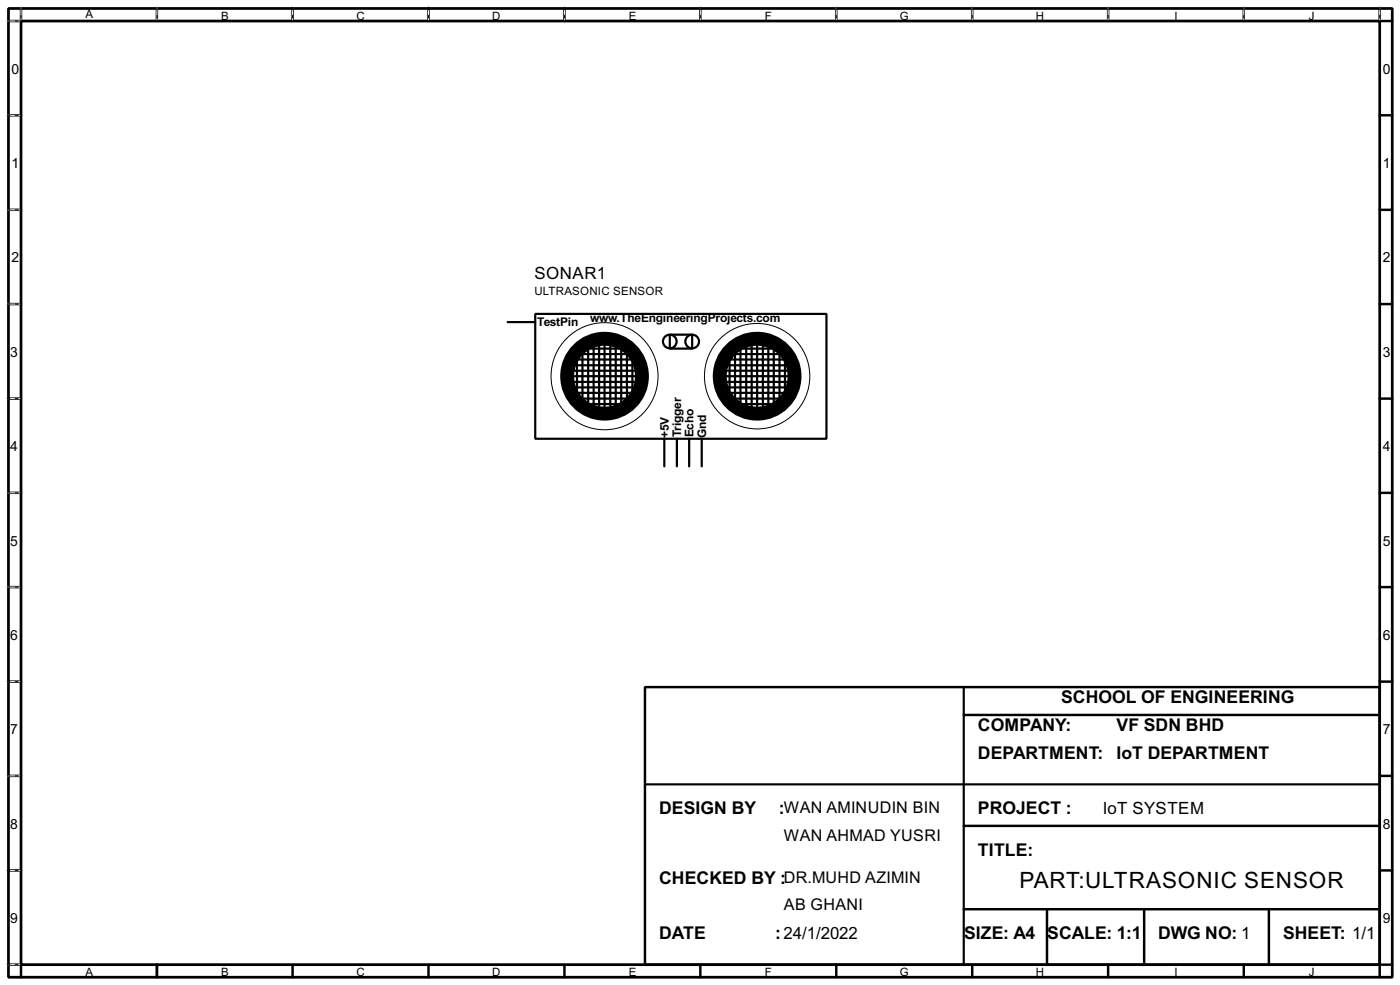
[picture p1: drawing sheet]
<svg xmlns="http://www.w3.org/2000/svg" width="256mm" height="180mm" viewBox="0 0 256 180" stroke-linecap="round" stroke-linejoin="round" font-family="sans-serif">
<path d="M1.6 1.6h253.5v177.3h-253.5zM3.9 3.9h248.9v172.7h-248.9z" fill="none" stroke="#000" stroke-width=".5"/>
<g fill="none" stroke="#000" stroke-width=".45">
<path d="M3.9 1.6v2.3h-2.3M28.8 1.6v2.3M53.6 1.6v2.3M78.5 1.6v2.3M103.4 1.6v2.3M128.3 1.6v2.3M153.2 1.6v2.3M178.1 1.6v2.3M203 1.6v2.3M227.9 1.6v2.3M252.8 1.6v2.3h2.3M1.6 21.1h2.3"/>
<path d="M1.6 38.4h2.3M252.8 21.1h2.3M252.8 38.4h2.3M1.6 55.7h2.3M252.8 55.7h2.3M1.6 73h2.3M252.8 73h2.3M1.6 90.2h2.3M252.8 90.2h2.3M1.6 107.5h2.3M252.8 107.5h2.3M1.6 124.8h2.3"/>
<path d="M118.2 125.8h134.6v50.8h-134.6zM176.6 130.9h76.2M252.8 124.8h2.3M1.6 142h2.3M1.6 159.3h2.3M176.6 151.2h76.2M252.8 142h2.3M252.8 159.3h2.3M1.6 176.6h2.3v2.3M28.8 176.6v2.3M53.6 176.6v2.3M78.5 176.6v2.3"/>
<path d="M103.4 176.6v2.3M128.3 176.6v2.3M153.2 176.6v2.3M176.6 166.4h76.2M178.1 176.6v2.3M191.8 166.4v10.2M203 176.6v2.3M209.6 166.4v10.2M227.9 176.6v2.3M232.5 166.4v10.2M255.1 176.6h-2.3v2.3"/>
</g>
<g fill="none" stroke="#fff" stroke-width=".18">
<path d="M1.3 3.9h2.3M3.9 1.3v2.3M28.8 1.3v2.3M53.6 1.3v2.3M78.5 1.3v2.3M103.4 1.3v2.3M128.3 1.3v2.3M153.2 1.3v2.3M178.1 1.3v2.3M203 1.3v2.3M227.9 1.3v2.3M252.8 1.3v2.3"/>
<path d="M1.3 21.1h2.3M1.3 38.4h2.3M1.3 55.7h2.3M1.3 73h2.3M1.3 90.2h2.3M1.3 107.5h2.3M1.3 124.8h2.3M1.3 142h2.3M1.3 159.3h2.3M1.3 176.6h2.3"/>
</g>
<g fill="none" stroke="#000" stroke-width=".18" stroke-dasharray=".5 1">
<path d="M1.3 3.9h2.3M3.9 1.3v2.3M28.8 1.3v2.3M53.6 1.3v2.3M78.5 1.3v2.3M103.4 1.3v2.3M128.3 1.3v2.3M153.2 1.3v2.3M178.1 1.3v2.3M203 1.3v2.3M227.9 1.3v2.3M252.8 1.3v2.3"/>
<path d="M1.3 21.1h2.3M1.3 38.4h2.3M1.3 55.7h2.3M1.3 73h2.3M1.3 90.2h2.3M1.3 107.5h2.3M1.3 124.8h2.3M1.3 142h2.3M1.3 159.3h2.3M1.3 176.6h2.3"/>
</g>
<g fill="none" stroke="#000" stroke-width=".4">
<path d="M93 59h5.1M98.1 57.5h53.3v22.8h-53.3zM103.7 69.9h12.9M104.2 67.9h12.7M104.2 66.9h12.4M104.2 70.9h12.2M104.4 68.9h12.2M104.7 65.8h11.7M104.7 64.8h10.9M104.7 71.9h11.4M105 73h10.9M105 74h10.4"/>
<path d="M105.7 65.6v6.6M106 63.8h8.6M106.7 64.1v9.4M107.8 63.8v10.4M108.8 63v11.7M109.8 63v12M110.8 63v12.5M111.8 63v12.5M112.8 62.5v12.7M113.8 63.6v11.6M114.9 64.8v9.7M115.9 65.8v6.6"/>
<path d="M122.7 61.3h4.1v2.5h-4.1zM132.1 66.9h12.2M132.6 68.9h12.7M132.6 67.9h12.5M132.6 69.9h12.5M132.9 65.8h11.4M132.9 64.8h10.4M132.9 70.9h11.7M133.4 71.9h11.4M133.7 65.6v5.8M133.9 73h9.7M134.4 63.8h8.1"/>
<path d="M134.7 74h7.6M134.7 64.1v9.4M135.7 63.6v10.6M136.7 62.8v11.9M137.7 62.8v12.2M138.7 62.8v12.2M139.8 62.8v12.2M140.8 63v11.7M141.8 63.6v10.6M142.8 64.8v8.7M143.8 65.3v7.1M121.7 80.3v5.1"/>
<path d="M124 80.3v5.1M126.3 80.3v5.1M128.6 80.3v5.1M176.6 125.8v50.8M118.2 143.6h134.6"/>
<circle cx="122.7" cy="62.5" r="1.25"/>
<circle cx="126.8" cy="62.5" r="1.25"/>
</g>
<g fill="none" stroke="#000" stroke-width=".18">
<circle cx="110.7" cy="68.9" r="9.8"/>
<circle cx="138.7" cy="68.9" r="9.7"/>
</g>
<g fill="none" stroke="#000" stroke-width="2.6">
<circle cx="110.7" cy="68.9" r="6.9"/>
<circle cx="138.7" cy="68.9" r="6.9"/>
</g>
<text font-size="4.6" x="186.8" y="162.6">PART:ULTRASONIC SENSOR</text>
<g font-size="3.6">
<text x="194.4" y="128.7">SCHOOL OF ENGINEERING</text>
<text x="179.2" y="133.8">COMPANY:</text>
<text x="204.6" y="133.8">VF SDN BHD</text>
<text x="179.2" y="138.9">DEPARTMENT: IoT DEPARTMENT</text>
<text x="120.8" y="149.1">DESIGN BY</text>
<text x="142.7" y="149.1">:WAN AMINUDIN BIN</text>
<text x="179.2" y="149.1">PROJECT :</text>
<text x="120.8" y="161.8">CHECKED BY :DR.MUHD AZIMIN</text>
<text x="179.2" y="156.7">TITLE:</text>
<text x="120.8" y="171.9">DATE</text>
<text x="142" y="171.9">:24/1/2022</text>
<text x="176.6" y="171.9">SIZE: A4</text>
<text x="191.9" y="171.9">SCALE: 1:1</text>
<text x="212.2" y="171.9">DWG NO: 1</text>
<text x="235.1" y="171.9">SHEET: 1/1</text>
</g>
<g font-size="3.5">
<text x="97.9" y="51.1">SONAR1</text>
<text x="202" y="149">IoT SYSTEM</text>
</g>
<g font-size="3.3">
<text x="143.6" y="153.9">WAN AHMAD YUSRI</text>
<text x="143.6" y="166.6">AB GHANI</text>
</g>
<g font-size="2.9">
<text x="2.1" y="13.5">0</text>
<text x="253.4" y="13.5">0</text>
<text x="2.1" y="30.7">1</text>
<text x="253.4" y="30.7">1</text>
<text x="2.1" y="48">2</text>
<text x="253.4" y="48">2</text>
<text x="1.9" y="65.3">3</text>
<text x="253.4" y="65.3">3</text>
<text x="1.9" y="82.5">4</text>
<text x="253.4" y="82.5">4</text>
<text x="1.9" y="99.9">5</text>
<text x="253.4" y="99.9">5</text>
<text x="1.9" y="117.1">6</text>
<text x="253.4" y="117.1">6</text>
<text x="1.9" y="134.4">7</text>
<text x="253.4" y="134.4">7</text>
<text x="1.9" y="151.7">8</text>
<text x="253.4" y="151.7">8</text>
<text x="1.9" y="168.9">9</text>
<text x="253.4" y="168.9">9</text>
</g>
<g font-size="2.5">
<text x="98.4" y="59.8">TestPin</text>
<text x="108.1" y="59">www.TheEngineeringProjects.com</text>
<text x="122.5" y="80.2" transform="rotate(-90 122.5 80.2)">+5V</text>
<text x="124.8" y="80.1" transform="rotate(-90 124.8 80.1)">Trigger</text>
<text x="127.1" y="80.1" transform="rotate(-90 127.1 80.1)">Echo</text>
<text x="129.4" y="80.1" transform="rotate(-90 129.4 80.1)">Gnd</text>
</g>
<g font-size="2.4">
<text x="15.6" y="3.4">A</text>
<text x="40.5" y="3.6">B</text>
<text x="65.3" y="3.6">C</text>
<text x="90.2" y="3.6">D</text>
<text x="115.2" y="3.6">E</text>
<text x="140.1" y="3.6">F</text>
<text x="164.8" y="3.6">G</text>
<text x="189.8" y="3.6">H</text>
<text x="215.1" y="3.6">I</text>
<text x="239.8" y="3.6">J</text>
<text x="97.9" y="54">ULTRASONIC SENSOR</text>
<text x="15.6" y="178.7">A</text>
<text x="40.5" y="178.7">B</text>
<text x="65.3" y="178.7">C</text>
<text x="90.2" y="178.7">D</text>
<text x="115.2" y="178.7">E</text>
<text x="140.1" y="178.7">F</text>
<text x="164.8" y="178.7">G</text>
<text x="189.8" y="178.7">H</text>
<text x="215.1" y="178.7">I</text>
<text x="239.8" y="178.7">J</text>
</g>
</svg>
